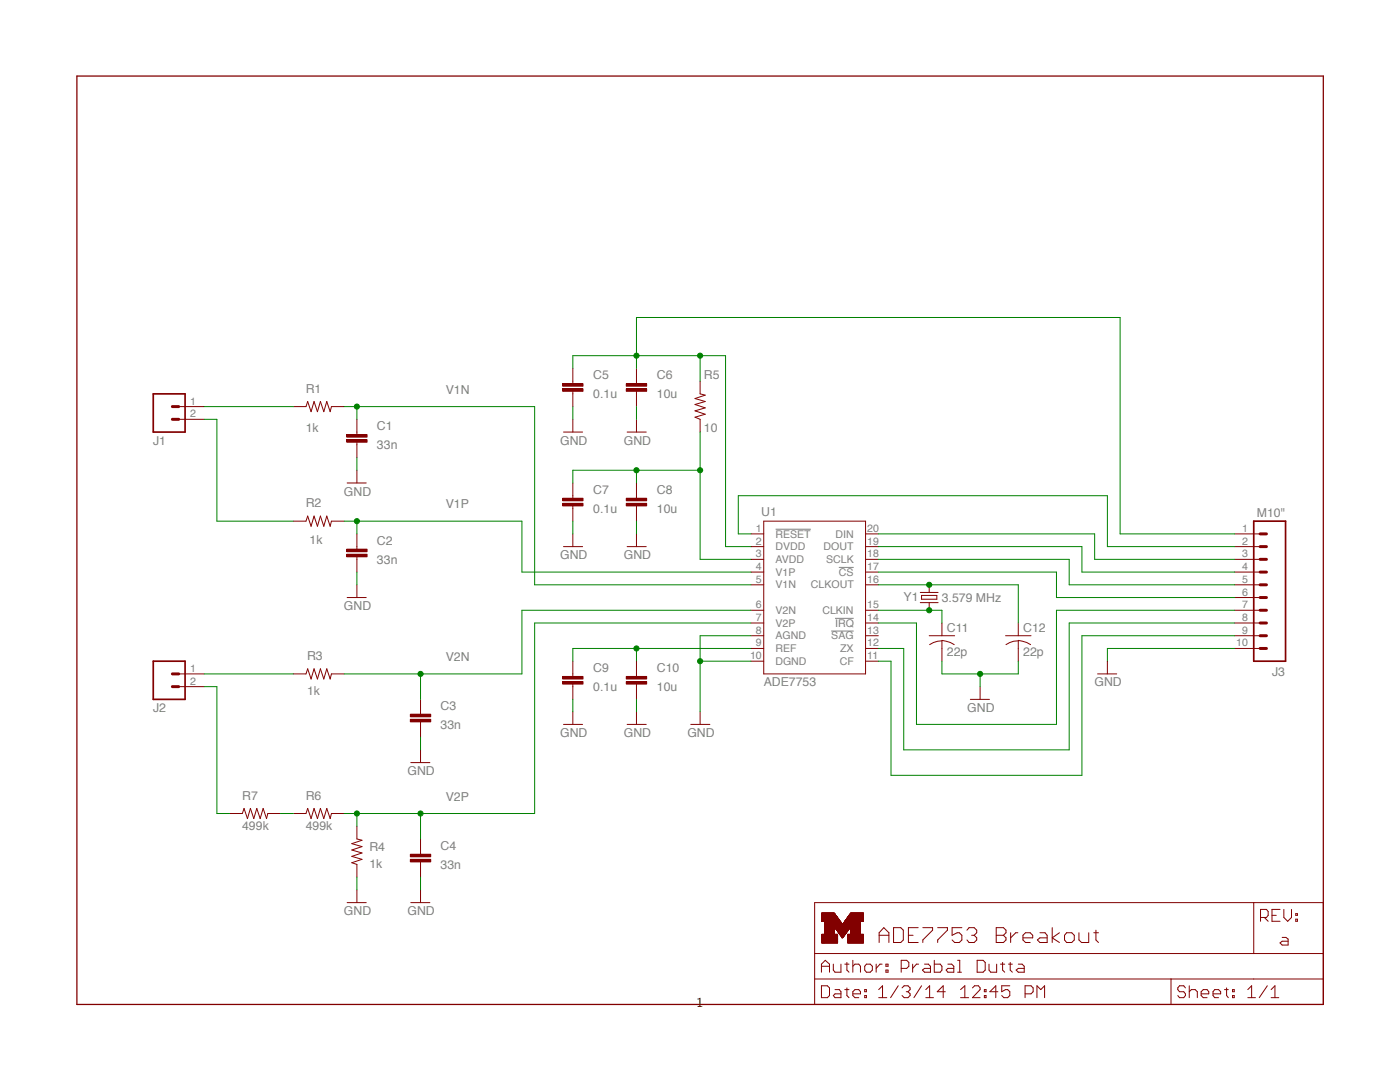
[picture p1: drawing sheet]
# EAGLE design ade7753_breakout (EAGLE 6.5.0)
AUTHOR: Prabal Dutta; REV: a; TITLE: ADE7753 Breakout
FRAME1 (LETTER_L): HEIGHT: 8.5in; WIDTH: 11in

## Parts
C1  33n  CAP0805  [0805]
C2  33n  CAP0805  [0805]
C3  33n  CAP0805  [0805]
C4  33n  CAP0805  [0805]
C5  0.1u  CAP0805  [0805]
C6  10u  CAP0805  [0805]
C7  0.1u  CAP0805  [0805]
C8  10u  CAP0805  [0805]
C9  0.1u  CAP0805  [0805]
C10  10u  CAP0805  [0805]
C11  22p  C-USC0603  [C0603]
C12  22p  C-USC0603  [C0603]
J1  M02PTH  [1X02]
J2  M02PTH  [1X02]
J3  M10"  [1X10]
R1  1k  R-US_R0603  [R0603]
R2  1k  R-US_R0603  [R0603]
R3  1k  R-US_R0603  [R0603]
R4  1k  R-US_R0603  [R0603]
R5  10  R-US_R0603  [R0603]
R6  499k  R-US_R0805  [R0805]
R7  499k  R-US_R0805  [R0805]
U1  ADE7753  [SSOP20]
Y1  3.579 MHz  CRYSTALHC49S  [HC49/S]

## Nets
GND: C1.2 C2.2 C3.2 C4.2 C5.2 C6.2 C7.2 C8.2 C9.2 C10.2 C11.2 C12.2 J3.10 R4.1 U1.8(AGND) U1.10(DGND)
N$1: J2.2 R7.1
N$2: J1.1 R1.1
N$22: J3.9 U1.11(CF)
N$34: C4.1 R4.2 R6.2 U1.7(V2P)
N$35: C3.1 R3.2 U1.6(V2N)
N$44: C1.1 R1.2 U1.5(V1N)
N$45: R6.1 R7.2
N$46: J1.2 R2.1
N$47: J2.1 R3.1
N$48: C2.1 R2.2 U1.4(V1P)
N$50: C9.1 C10.1 U1.9(REF)
N$51: C11.1 U1.15(CLKIN) Y1.2
N$52: C12.1 U1.16(CLKOUT) Y1.1
N$53: C7.1 C8.1 R5.1 U1.3(AVDD)
N$54: C5.1 C6.1 J3.1 R5.2 U1.2(DVDD)
N$56: J3.3 U1.20(DIN)
N$57: J3.4 U1.19(DOUT)
N$58: J3.5 U1.18(SCLK)
N$59: J3.6 U1.17(!CS)
N$60: J3.2 U1.1(!RESET)
N$61: J3.7 U1.14(!IRQ)
N$62: J3.8 U1.12(ZX)
Unconnected: U1.13(!SAG)

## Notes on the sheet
- V1N
- V1P
- V2N
- V2P
